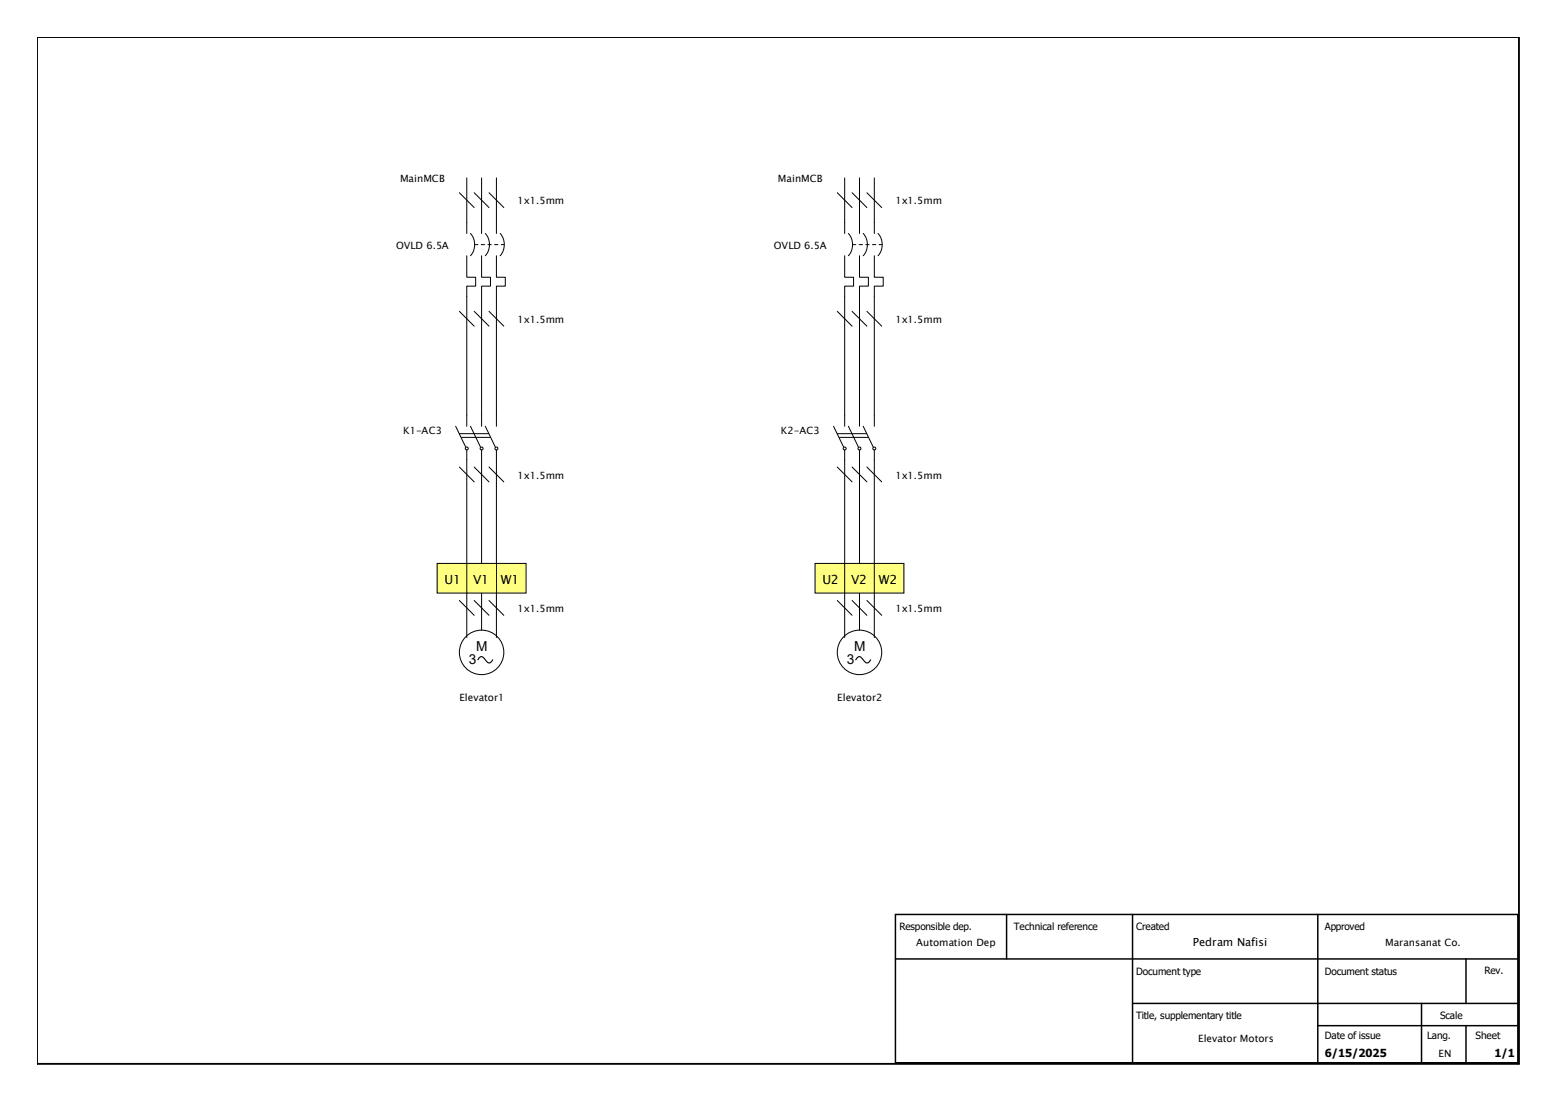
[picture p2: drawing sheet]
<svg xmlns="http://www.w3.org/2000/svg" width="420mm" height="297mm" viewBox="0 0 420 297" stroke-linecap="round" stroke-linejoin="round" font-family="sans-serif">
<g fill="none" stroke="#000" stroke-width=".27">
<path d="M126 48v15M130 48v15M134 48v15M126 69v5.8h2.4v2.4h-2.4v37.8M127 63a4.6 4.6 0 0 1 0 6M130 69v5.8h2.4v2.4h-2.4v37.8M131 63a4.6 4.6 0 0 1 0 6M134 69v5.8h2.4v2.4h-2.4v37.8M135 63a4.6 4.6 0 0 1 0 6M123 115l2.7 5.6M124 117h7.9M124.6 118h7.8"/>
<path d="M127 115l2.7 5.6M131 115l2.7 5.6M126 121.4v50.6M130 121.4v48.6M134 121.4v50.6"/>
<circle cx="126" cy="121" r=".4"/>
<circle cx="130" cy="121" r=".4"/>
<circle cx="134" cy="121" r=".4"/>
<circle cx="130" cy="176" r="6"/>
</g>
<path d="M128.1 66h8" fill="none" stroke="#000" stroke-width=".27" stroke-dasharray=".9 .9"/>
<path d="M129 178l.4-.6a.86 .86 0 0 1 1.4 .4 1.79 1.79 0 0 0 1.4 1l.8-.8" fill="none" stroke="#000" stroke-width=".3"/>
<path d="M118 152h24v8h-24z" fill-rule="evenodd" fill="#ffff80" stroke="#000" stroke-width=".27"/>
<g fill="none" stroke="#000" stroke-width=".27">
<path d="M124 52l4 4M128 52l4 4M132 52l4 4M228 48v15M232 48v15M236 48v15M228 69v5.8h2.4v2.4h-2.4v37.8M229 63a4.6 4.6 0 0 1 0 6M232 69v5.8h2.4v2.4h-2.4v37.8M233 63a4.6 4.6 0 0 1 0 6M236 69v5.8h2.4v2.4h-2.4v37.8M237 63a4.6 4.6 0 0 1 0 6"/>
<path d="M124 84l4 4M128 84l4 4M132 84l4 4M225 115l2.7 5.6M226 117h7.9M226.6 118h7.8M229 115l2.7 5.6M233 115l2.7 5.6M124 126l4 4M128 126l4 4M132 126l4 4M228 121.4v50.6"/>
<path d="M232 121.4v48.6M236 121.4v50.6M126 152v8M134 152v8M124 162l4 4M128 162l4 4M132 162l4 4"/>
<circle cx="228" cy="121" r=".4"/>
<circle cx="232" cy="121" r=".4"/>
<circle cx="236" cy="121" r=".4"/>
<circle cx="232" cy="176" r="6"/>
</g>
<path d="M230.1 66h8" fill="none" stroke="#000" stroke-width=".27" stroke-dasharray=".9 .9"/>
<path d="M231 178l.4-.6a.86 .86 0 0 1 1.4 .4 1.79 1.79 0 0 0 1.4 1l.8-.8" fill="none" stroke="#000" stroke-width=".3"/>
<path d="M220 152h24v8h-24z" fill-rule="evenodd" fill="#ffff80" stroke="#000" stroke-width=".27"/>
<g fill="none" stroke="#000" stroke-width=".27">
<path d="M226 52l4 4M230 52l4 4M234 52l4 4M226 84l4 4M230 84l4 4M234 84l4 4M226 126l4 4M230 126l4 4M234 126l4 4M228 152v8M236 152v8M226 162l4 4"/>
<path d="M230 162l4 4M234 162l4 4"/>
</g>
<path d="M10 10h400v277h-400z" fill="none" stroke="#000" stroke-width=".5"/>
<path d="M241.7 246.7h168v40h-168zM241.7 258.7h168M271.7 246.7v12M305.7 246.7v40M355.7 246.7v40M395.7 258.7v12M305.7 270.7h104M355.7 276.7h54M383.7 270.7v16M395.7 276.7v10" fill="none" stroke="#000" stroke-width=".4"/>
<g font-size="3.7">
<text x="126.6" y="179.2">3</text>
<text x="128.5" y="175.7">M</text>
<text x="228.6" y="179.2">3</text>
<text x="230.5" y="175.7">M</text>
</g>
<g font-size="3.4">
<text x="120" y="157.4">U1</text>
<text x="127.7" y="157.4">V1</text>
<text x="135.2" y="157.4">W1</text>
<text x="222" y="157.4">U2</text>
<text x="229.7" y="157.4">V2</text>
<text x="237.2" y="157.4">W2</text>
</g>
<g font-size="3">
<text x="322" y="255.3">Pedram Nafisi</text>
<text x="357.6" y="285.2">6/15/2025</text>
<text x="403.4" y="285.2">1/1</text>
</g>
<g font-size="2.7">
<text x="108" y="49.1">MainMCB</text>
<text x="210" y="49.1">MainMCB</text>
<text x="139.7" y="55.1">1x1.5mm</text>
<text x="241.7" y="55.1">1x1.5mm</text>
<text x="106.9" y="67.1">OVLD 6.5A</text>
<text x="208.9" y="67.1">OVLD 6.5A</text>
<text x="139.7" y="87.1">1x1.5mm</text>
<text x="241.7" y="87.1">1x1.5mm</text>
<text x="108.8" y="117.1">K1-AC3</text>
<text x="210.8" y="117.1">K2-AC3</text>
<text x="139.7" y="129.1">1x1.5mm</text>
<text x="241.7" y="129.1">1x1.5mm</text>
<text x="139.7" y="165.1">1x1.5mm</text>
<text x="241.7" y="165.1">1x1.5mm</text>
<text x="124" y="189.1">Elevator1</text>
<text x="226" y="189.1">Elevator2</text>
<text x="242.8" y="250.8">Responsible dep.</text>
<text x="273.7" y="250.8">Technical reference</text>
<text x="306.7" y="250.8">Created</text>
<text x="357.6" y="250.8">Approved</text>
<text x="247.3" y="255.1">Automation Dep</text>
<text x="373.9" y="255.1">Maransanat Co.</text>
<text x="306.7" y="263">Document type</text>
<text x="357.6" y="263">Document status</text>
<text x="400.7" y="262.8">Rev.</text>
<text x="306.7" y="274.8">Title, supplementary title</text>
<text x="388.7" y="274.8">Scale</text>
<text x="323.4" y="281.1">Elevator Motors</text>
<text x="357.6" y="280.4">Date of issue</text>
<text x="385.2" y="280.4">Lang.</text>
<text x="398.3" y="280.4">Sheet</text>
<text x="388.3" y="285.1">EN</text>
</g>
</svg>
